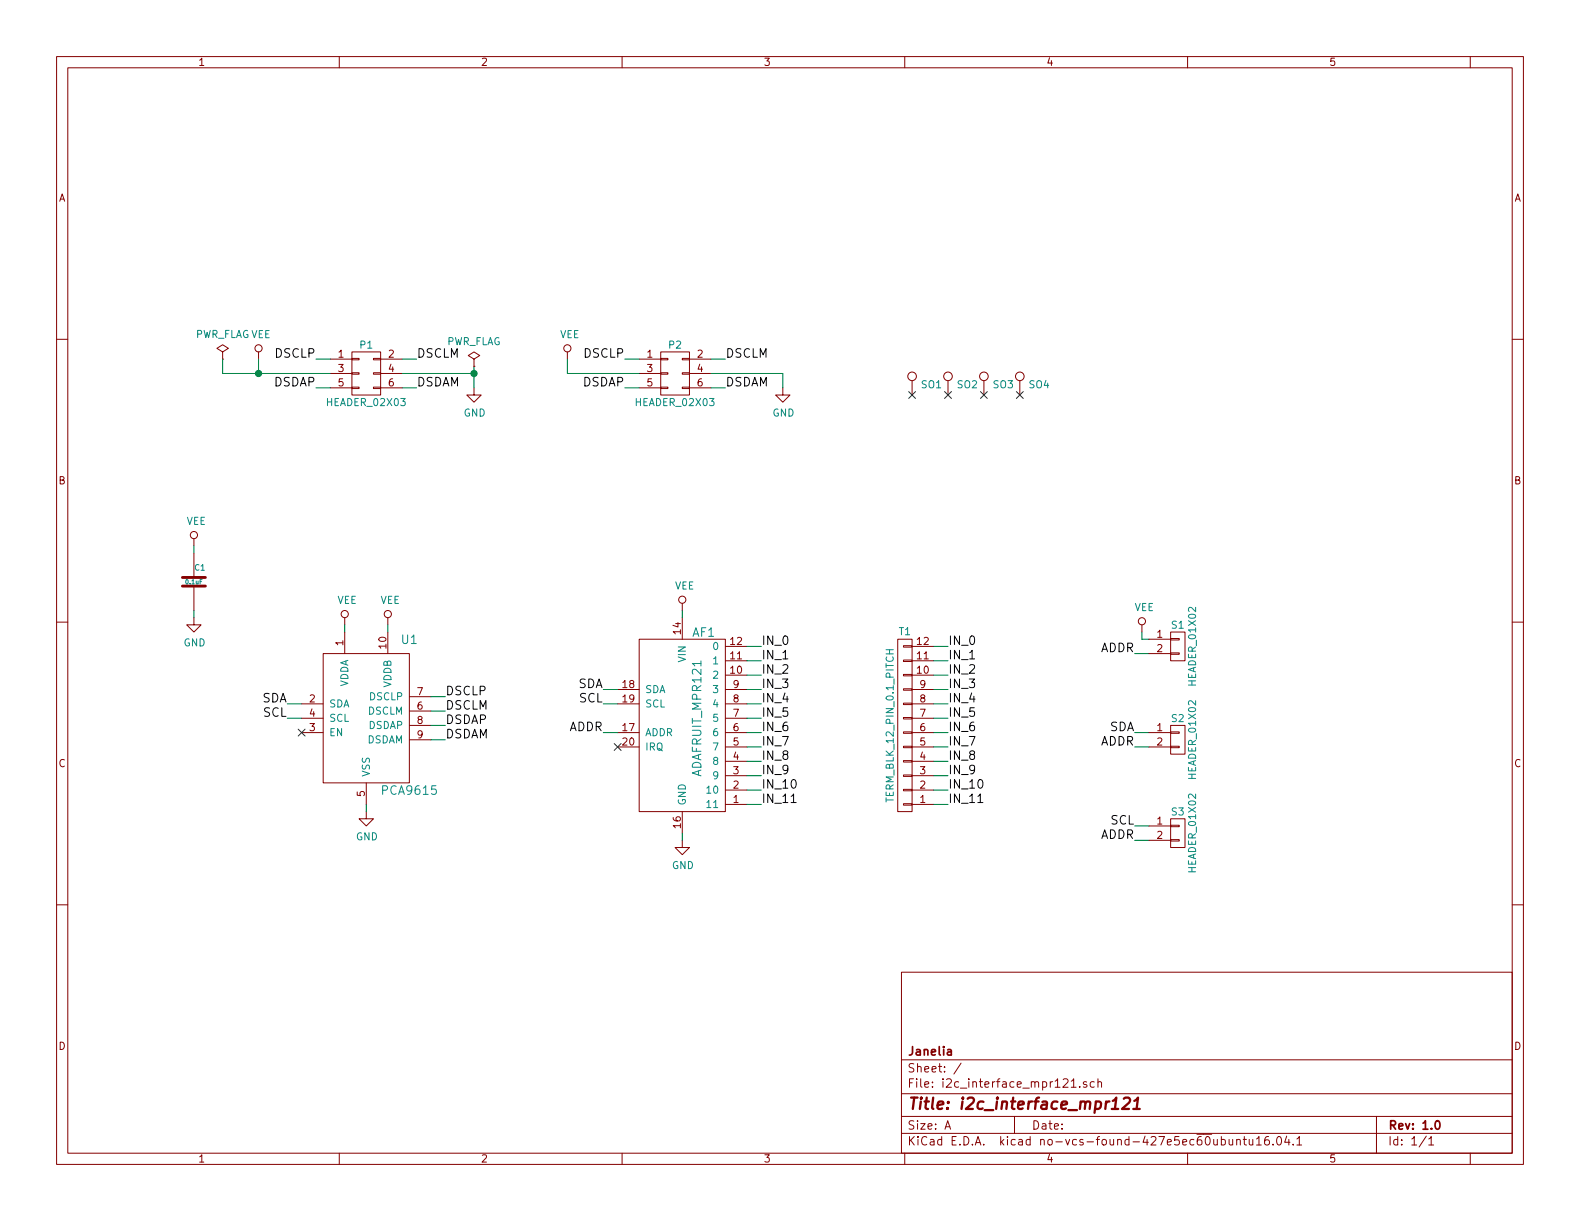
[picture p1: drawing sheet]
EESchema Schematic File Version 4
EELAYER 26 0
EELAYER END
$Descr A 11000 8500
encoding utf-8
Sheet 1 1
Title "i2c_interface_mpr121"
Date ""
Rev "1.0"
Comp "Janelia"
Comment1 ""
Comment2 ""
Comment3 ""
Comment4 ""
$EndDescr
$Comp
L i2c_interface_mpr121:HEADER_02X03 P1
U 1 1
P 2550 2600
F 0 "P1" H 2550 2800 50  0000 C CNN
F 1 "HEADER_02X03" H 2550 2400 50  0000 C CNN
F 2 "i2c_interface_mpr121:HEADER_02x03" H 2550 1400 60  0001 C CNN
F 3 "" H 2550 1400 60  0000 C CNN
F 4 "digikey" H 2650 3000 60  0001 C CNN "Vendor"
F 5 "732-5394-ND" H 2750 3100 60  0001 C CNN "PartNumber"
F 6 "CONN HEADER 6POS 2.54" H 2850 3200 60  0001 C CNN "Description"
	1    2550 2600
	1    0    0    -1  
$EndComp
$Comp
L i2c_interface_mpr121:STANDOFF_M2.5x0.45x8 SO1
U 1 1
P 6350 2750
F 0 "SO1" H 6408 2824 50  0000 L CNN
F 1 "STANDOFF_M2.5x0.45x8" H 6350 2950 50  0001 C CNN
F 2 "i2c_interface_mpr121:MOUNTING_HOLE_M2.5" H 6550 2750 50  0001 C CNN
F 3 "" H 6550 2750 50  0000 C CNN
F 4 "digikey" H 6450 3120 60  0001 C CNN "Vendor"
F 5 "36-24422-ND" H 6550 3220 60  0001 C CNN "PartNumber"
F 6 "HEX STANDOFF M2.5 ALUMINUM 8MM" H 6650 3320 60  0001 C CNN "Description"
	1    6350 2750
	1    0    0    -1  
$EndComp
NoConn ~ 6350 2750
$Comp
L i2c_interface_mpr121:STANDOFF_M2.5x0.45x8 SO2
U 1 1
P 6600 2750
F 0 "SO2" H 6658 2824 50  0000 L CNN
F 1 "STANDOFF_M2.5x0.45x8" H 6600 2950 50  0001 C CNN
F 2 "i2c_interface_mpr121:MOUNTING_HOLE_M2.5" H 6800 2750 50  0001 C CNN
F 3 "" H 6800 2750 50  0000 C CNN
F 4 "digikey" H 6700 3120 60  0001 C CNN "Vendor"
F 5 "36-24422-ND" H 6800 3220 60  0001 C CNN "PartNumber"
F 6 "HEX STANDOFF M2.5 ALUMINUM 8MM" H 6900 3320 60  0001 C CNN "Description"
	1    6600 2750
	1    0    0    -1  
$EndComp
NoConn ~ 6600 2750
$Comp
L i2c_interface_mpr121:STANDOFF_M2.5x0.45x8 SO3
U 1 1
P 6850 2750
F 0 "SO3" H 6908 2824 50  0000 L CNN
F 1 "STANDOFF_M2.5x0.45x8" H 6850 2950 50  0001 C CNN
F 2 "i2c_interface_mpr121:MOUNTING_HOLE_M2.5" H 7050 2750 50  0001 C CNN
F 3 "" H 7050 2750 50  0000 C CNN
F 4 "digikey" H 6950 3120 60  0001 C CNN "Vendor"
F 5 "36-24422-ND" H 7050 3220 60  0001 C CNN "PartNumber"
F 6 "HEX STANDOFF M2.5 ALUMINUM 8MM" H 7150 3320 60  0001 C CNN "Description"
	1    6850 2750
	1    0    0    -1  
$EndComp
NoConn ~ 6850 2750
$Comp
L i2c_interface_mpr121:STANDOFF_M2.5x0.45x8 SO4
U 1 1
P 7100 2750
F 0 "SO4" H 7158 2824 50  0000 L CNN
F 1 "STANDOFF_M2.5x0.45x8" H 7100 2950 50  0001 C CNN
F 2 "i2c_interface_mpr121:MOUNTING_HOLE_M2.5" H 7300 2750 50  0001 C CNN
F 3 "" H 7300 2750 50  0000 C CNN
F 4 "digikey" H 7200 3120 60  0001 C CNN "Vendor"
F 5 "36-24422-ND" H 7300 3220 60  0001 C CNN "PartNumber"
F 6 "HEX STANDOFF M2.5 ALUMINUM 8MM" H 7400 3320 60  0001 C CNN "Description"
	1    7100 2750
	1    0    0    -1  
$EndComp
NoConn ~ 7100 2750
$Comp
L i2c_interface_mpr121:ADAFRUIT_MPR121 AF1
U 1 1
P 4750 5000
F 0 "AF1" H 4900 5600 60  0000 C CNN
F 1 "ADAFRUIT_MPR121" V 4850 5000 60  0000 C CNN
F 2 "i2c_interface_mpr121:ADAFRUIT_MPR121" H 4800 5500 60  0001 C CNN
F 3 "" H 4750 5000 60  0001 C CNN
F 4 "digikey" H 5000 5700 60  0001 C CNN "Vendor"
F 5 "1528-1038-ND" H 5100 5800 60  0001 C CNN "PartNumber"
F 6 "MPR121 TOUCH SENSE 12-KEY" H 5200 5900 60  0001 C CNN "Description"
	1    4750 5000
	1    0    0    -1  
$EndComp
Wire Wire Line
	2300 2500 2200 2500
Wire Wire Line
	2300 2700 2200 2700
Wire Wire Line
	2800 2500 2900 2500
Wire Wire Line
	2800 2700 2900 2700
Text Label 2200 2500 2    60   ~ 0
DSCLP
Text Label 2200 2700 2    60   ~ 0
DSDAP
Text Label 2900 2500 0    60   ~ 0
DSCLM
Text Label 2900 2700 0    60   ~ 0
DSDAM
$Comp
L power:VEE #PWR01
U 1 1
P 1800 2500
F 0 "#PWR01" H 1800 2350 50  0001 C CNN
F 1 "VEE" H 1817 2673 50  0000 C CNN
F 2 "" H 1800 2500 50  0001 C CNN
F 3 "" H 1800 2500 50  0001 C CNN
	1    1800 2500
	1    0    0    -1  
$EndComp
$Comp
L power:GND #PWR02
U 1 1
P 3300 2700
F 0 "#PWR02" H 3300 2450 50  0001 C CNN
F 1 "GND" H 3305 2527 50  0000 C CNN
F 2 "" H 3300 2700 50  0001 C CNN
F 3 "" H 3300 2700 50  0001 C CNN
	1    3300 2700
	1    0    0    -1  
$EndComp
Wire Wire Line
	1800 2500 1800 2600
Wire Wire Line
	1550 2600 1800 2600
Wire Wire Line
	2800 2600 3300 2600
Wire Wire Line
	3300 2550 3300 2600
$Comp
L i2c_interface_mpr121:HEADER_02X03 P2
U 1 1
P 4700 2600
F 0 "P2" H 4700 2800 50  0000 C CNN
F 1 "HEADER_02X03" H 4700 2400 50  0000 C CNN
F 2 "i2c_interface_mpr121:HEADER_02x03" H 4700 1400 60  0001 C CNN
F 3 "" H 4700 1400 60  0000 C CNN
F 4 "digikey" H 4800 3000 60  0001 C CNN "Vendor"
F 5 "732-5394-ND" H 4900 3100 60  0001 C CNN "PartNumber"
F 6 "CONN HEADER 6POS 2.54" H 5000 3200 60  0001 C CNN "Description"
	1    4700 2600
	1    0    0    -1  
$EndComp
Wire Wire Line
	4450 2500 4350 2500
Wire Wire Line
	4450 2700 4350 2700
Wire Wire Line
	4950 2500 5050 2500
Wire Wire Line
	4950 2700 5050 2700
Text Label 4350 2500 2    60   ~ 0
DSCLP
Text Label 4350 2700 2    60   ~ 0
DSDAP
Text Label 5050 2500 0    60   ~ 0
DSCLM
Text Label 5050 2700 0    60   ~ 0
DSDAM
$Comp
L power:VEE #PWR03
U 1 1
P 3950 2500
F 0 "#PWR03" H 3950 2350 50  0001 C CNN
F 1 "VEE" H 3967 2673 50  0000 C CNN
F 2 "" H 3950 2500 50  0001 C CNN
F 3 "" H 3950 2500 50  0001 C CNN
	1    3950 2500
	1    0    0    -1  
$EndComp
$Comp
L power:GND #PWR04
U 1 1
P 5450 2700
F 0 "#PWR04" H 5450 2450 50  0001 C CNN
F 1 "GND" H 5455 2527 50  0000 C CNN
F 2 "" H 5450 2700 50  0001 C CNN
F 3 "" H 5450 2700 50  0001 C CNN
	1    5450 2700
	1    0    0    -1  
$EndComp
Wire Wire Line
	3950 2500 3950 2600
Wire Wire Line
	3950 2600 4450 2600
Wire Wire Line
	4950 2600 5450 2600
Wire Wire Line
	5450 2600 5450 2700
$Comp
L power:PWR_FLAG #FLG01
U 1 1
P 1550 2500
F 0 "#FLG01" H 1550 2575 50  0001 C CNN
F 1 "PWR_FLAG" H 1550 2674 50  0000 C CNN
F 2 "" H 1550 2500 50  0001 C CNN
F 3 "" H 1550 2500 50  0001 C CNN
	1    1550 2500
	1    0    0    -1  
$EndComp
Wire Wire Line
	1550 2500 1550 2600
Connection ~ 1800 2600
$Comp
L power:PWR_FLAG #FLG02
U 1 1
P 3300 2550
F 0 "#FLG02" H 3300 2625 50  0001 C CNN
F 1 "PWR_FLAG" H 3300 2724 50  0000 C CNN
F 2 "" H 3300 2550 50  0001 C CNN
F 3 "" H 3300 2550 50  0001 C CNN
	1    3300 2550
	1    0    0    -1  
$EndComp
Connection ~ 3300 2600
$Comp
L power:VEE #PWR05
U 1 1
P 4750 4250
F 0 "#PWR05" H 4750 4100 50  0001 C CNN
F 1 "VEE" H 4767 4423 50  0000 C CNN
F 2 "" H 4750 4250 50  0001 C CNN
F 3 "" H 4750 4250 50  0001 C CNN
	1    4750 4250
	1    0    0    -1  
$EndComp
$Comp
L power:GND #PWR06
U 1 1
P 4750 5850
F 0 "#PWR06" H 4750 5600 50  0001 C CNN
F 1 "GND" H 4755 5677 50  0000 C CNN
F 2 "" H 4750 5850 50  0001 C CNN
F 3 "" H 4750 5850 50  0001 C CNN
	1    4750 5850
	1    0    0    -1  
$EndComp
Wire Wire Line
	4750 4300 4750 4250
Wire Wire Line
	4750 5800 4750 5850
NoConn ~ 4300 5200
$Comp
L i2c_interface_mpr121:PCA9615 U1
U 1 1
P 2550 5000
F 0 "U1" H 2850 5550 60  0000 C CNN
F 1 "PCA9615" H 2850 4500 60  0000 C CNN
F 2 "i2c_interface_mpr121:TSSOP10" H 2750 5400 60  0001 C CNN
F 3 "" H 2550 5000 60  0001 C CNN
F 4 "digikey" H 2950 5600 60  0001 C CNN "Vendor"
F 5 "568-11484-1-ND" H 3050 5700 60  0001 C CNN "PartNumber"
F 6 "IC REDRIVER I2C 2CH 10TSSOP" H 3150 5800 60  0001 C CNN "Description"
	1    2550 5000
	1    0    0    -1  
$EndComp
$Comp
L power:GND #PWR07
U 1 1
P 2550 5650
F 0 "#PWR07" H 2550 5400 50  0001 C CNN
F 1 "GND" H 2555 5477 50  0000 C CNN
F 2 "" H 2550 5650 50  0001 C CNN
F 3 "" H 2550 5650 50  0001 C CNN
	1    2550 5650
	1    0    0    -1  
$EndComp
$Comp
L power:VEE #PWR08
U 1 1
P 2400 4350
F 0 "#PWR08" H 2400 4200 50  0001 C CNN
F 1 "VEE" H 2417 4523 50  0000 C CNN
F 2 "" H 2400 4350 50  0001 C CNN
F 3 "" H 2400 4350 50  0001 C CNN
	1    2400 4350
	1    0    0    -1  
$EndComp
$Comp
L power:VEE #PWR09
U 1 1
P 2700 4350
F 0 "#PWR09" H 2700 4200 50  0001 C CNN
F 1 "VEE" H 2717 4523 50  0000 C CNN
F 2 "" H 2700 4350 50  0001 C CNN
F 3 "" H 2700 4350 50  0001 C CNN
	1    2700 4350
	1    0    0    -1  
$EndComp
Wire Wire Line
	2400 4350 2400 4400
Wire Wire Line
	2700 4350 2700 4400
NoConn ~ 2100 5100
Wire Wire Line
	2550 5600 2550 5650
Wire Wire Line
	3000 4850 3100 4850
Wire Wire Line
	3000 4950 3100 4950
Wire Wire Line
	3000 5050 3100 5050
Wire Wire Line
	3000 5150 3100 5150
Wire Wire Line
	2100 4900 2000 4900
Wire Wire Line
	2100 5000 2000 5000
Wire Wire Line
	4300 4800 4200 4800
Wire Wire Line
	4300 4900 4200 4900
Text Label 4200 4800 2    60   ~ 0
SDA
Text Label 2000 4900 2    60   ~ 0
SDA
Text Label 4200 4900 2    60   ~ 0
SCL
Text Label 2000 5000 2    60   ~ 0
SCL
Text Label 3100 4950 0    60   ~ 0
DSCLM
Text Label 3100 5150 0    60   ~ 0
DSDAM
Text Label 3100 5050 0    60   ~ 0
DSDAP
Text Label 3100 4850 0    60   ~ 0
DSCLP
$Comp
L i2c_interface_mpr121:0.1uF C1
U 1 1
P 1350 4050
F 0 "C1" H 1350 4150 40  0000 L CNN
F 1 "0.1uF" H 1350 4050 30  0000 C CNN
F 2 "i2c_interface_mpr121:SM1210" H 1388 3900 30  0001 C CNN
F 3 "" H 1350 4050 60  0000 C CNN
F 4 "digikey" H 1450 4250 60  0001 C CNN "Vendor"
F 5 "399-13229-1-ND" H 1550 4350 60  0001 C CNN "PartNumber"
F 6 "CAP CER 0.1UF 50V 10% X7R 1210" H 1650 4450 60  0001 C CNN "Description"
	1    1350 4050
	1    0    0    -1  
$EndComp
$Comp
L power:VEE #PWR010
U 1 1
P 1350 3800
F 0 "#PWR010" H 1350 3650 50  0001 C CNN
F 1 "VEE" H 1367 3973 50  0000 C CNN
F 2 "" H 1350 3800 50  0001 C CNN
F 3 "" H 1350 3800 50  0001 C CNN
	1    1350 3800
	1    0    0    -1  
$EndComp
$Comp
L power:GND #PWR011
U 1 1
P 1350 4300
F 0 "#PWR011" H 1350 4050 50  0001 C CNN
F 1 "GND" H 1355 4127 50  0000 C CNN
F 2 "" H 1350 4300 50  0001 C CNN
F 3 "" H 1350 4300 50  0001 C CNN
	1    1350 4300
	1    0    0    -1  
$EndComp
Wire Wire Line
	1350 3850 1350 3800
Wire Wire Line
	1350 4250 1350 4300
Wire Wire Line
	5200 4500 5300 4500
Wire Wire Line
	5200 4600 5300 4600
Wire Wire Line
	5200 4700 5300 4700
Wire Wire Line
	5200 4800 5300 4800
Wire Wire Line
	5200 4900 5300 4900
Wire Wire Line
	5200 5000 5300 5000
Wire Wire Line
	5200 5100 5300 5100
Wire Wire Line
	5200 5200 5300 5200
Wire Wire Line
	5200 5300 5300 5300
Wire Wire Line
	5200 5400 5300 5400
Wire Wire Line
	5200 5500 5300 5500
Wire Wire Line
	5200 5600 5300 5600
Text Label 5300 4500 0    60   ~ 0
IN_0
Text Label 5300 4600 0    60   ~ 0
IN_1
Text Label 5300 4700 0    60   ~ 0
IN_2
Text Label 5300 4800 0    60   ~ 0
IN_3
Text Label 5300 4900 0    60   ~ 0
IN_4
Text Label 5300 5000 0    60   ~ 0
IN_5
Text Label 5300 5100 0    60   ~ 0
IN_6
Text Label 5300 5200 0    60   ~ 0
IN_7
Text Label 5300 5300 0    60   ~ 0
IN_8
Text Label 5300 5400 0    60   ~ 0
IN_9
Text Label 5300 5500 0    60   ~ 0
IN_10
Text Label 5300 5600 0    60   ~ 0
IN_11
$Comp
L i2c_interface_mpr121:TERM_BLK_12_PIN_0.1_PITCH T1
U 1 1
P 6300 5050
F 0 "T1" H 6300 4400 50  0000 C CNN
F 1 "TERM_BLK_12_PIN_0.1_PITCH" V 6400 5050 50  0000 C CNN
F 2 "i2c_interface_mpr121:TERM_BLK_12_PIN_0.1_PITCH" H 6200 5200 50  0001 C CNN
F 3 "" H 6300 5050 50  0000 C CNN
F 4 "digikey" H 6400 5400 60  0001 C CNN "Vendor"
F 5 " ED10568-ND" H 6500 5500 60  0001 C CNN "PartNumber"
F 6 "CONN TERM BLOCK 2.54MM 12POS PCB" H 6600 5600 60  0001 C CNN "Description"
	1    6300 5050
	-1   0    0    1   
$EndComp
Wire Wire Line
	6500 4500 6600 4500
Wire Wire Line
	6500 4600 6600 4600
Wire Wire Line
	6500 4700 6600 4700
Wire Wire Line
	6500 4800 6600 4800
Wire Wire Line
	6500 4900 6600 4900
Wire Wire Line
	6500 5000 6600 5000
Wire Wire Line
	6500 5100 6600 5100
Wire Wire Line
	6500 5200 6600 5200
Wire Wire Line
	6500 5300 6600 5300
Wire Wire Line
	6500 5400 6600 5400
Wire Wire Line
	6500 5500 6600 5500
Wire Wire Line
	6500 5600 6600 5600
Text Label 6600 4500 0    60   ~ 0
IN_0
Text Label 6600 4600 0    60   ~ 0
IN_1
Text Label 6600 4700 0    60   ~ 0
IN_2
Text Label 6600 4800 0    60   ~ 0
IN_3
Text Label 6600 4900 0    60   ~ 0
IN_4
Text Label 6600 5000 0    60   ~ 0
IN_5
Text Label 6600 5100 0    60   ~ 0
IN_6
Text Label 6600 5200 0    60   ~ 0
IN_7
Text Label 6600 5300 0    60   ~ 0
IN_8
Text Label 6600 5400 0    60   ~ 0
IN_9
Text Label 6600 5500 0    60   ~ 0
IN_10
Text Label 6600 5600 0    60   ~ 0
IN_11
Wire Wire Line
	4300 5100 4200 5100
Text Label 4200 5100 2    60   ~ 0
ADDR
Wire Wire Line
	8000 4550 7900 4550
Text Label 7900 4550 2    60   ~ 0
ADDR
Wire Wire Line
	8000 5200 7900 5200
Text Label 7900 5200 2    60   ~ 0
ADDR
Wire Wire Line
	8000 5850 7900 5850
Text Label 7900 5850 2    60   ~ 0
ADDR
$Comp
L power:VEE #PWR012
U 1 1
P 7950 4400
F 0 "#PWR012" H 7950 4250 50  0001 C CNN
F 1 "VEE" H 7967 4573 50  0000 C CNN
F 2 "" H 7950 4400 50  0001 C CNN
F 3 "" H 7950 4400 50  0001 C CNN
	1    7950 4400
	1    0    0    -1  
$EndComp
Wire Wire Line
	7950 4400 7950 4450
Wire Wire Line
	7950 4450 8000 4450
Wire Wire Line
	8000 5100 7900 5100
Wire Wire Line
	8000 5750 7900 5750
Text Label 7900 5100 2    60   ~ 0
SDA
Text Label 7900 5750 2    60   ~ 0
SCL
$Comp
L i2c_interface_mpr121:HEADER_01X02 S1
U 1 1
P 8200 4500
F 0 "S1" H 8200 4650 50  0000 C CNN
F 1 "HEADER_01X02" V 8300 4500 50  0000 C CNN
F 2 "i2c_interface_mpr121:HEADER_01x02" H 8100 4550 60  0001 C CNN
F 3 "" H 8200 4500 60  0000 C CNN
F 4 "digikey" H 8300 4750 60  0001 C CNN "Vendor"
F 5 "609-3500-ND" H 8400 4850 60  0001 C CNN "PartNumber"
F 6 "CONN HEADER 2POS .100 VERT GOLD" H 8500 4950 60  0001 C CNN "Description"
	1    8200 4500
	1    0    0    -1  
$EndComp
$Comp
L i2c_interface_mpr121:HEADER_01X02 S2
U 1 1
P 8200 5150
F 0 "S2" H 8200 5300 50  0000 C CNN
F 1 "HEADER_01X02" V 8300 5150 50  0000 C CNN
F 2 "i2c_interface_mpr121:HEADER_01x02" H 8100 5200 60  0001 C CNN
F 3 "" H 8200 5150 60  0000 C CNN
F 4 "digikey" H 8300 5400 60  0001 C CNN "Vendor"
F 5 "609-3500-ND" H 8400 5500 60  0001 C CNN "PartNumber"
F 6 "CONN HEADER 2POS .100 VERT GOLD" H 8500 5600 60  0001 C CNN "Description"
	1    8200 5150
	1    0    0    -1  
$EndComp
$Comp
L i2c_interface_mpr121:HEADER_01X02 S3
U 1 1
P 8200 5800
F 0 "S3" H 8200 5950 50  0000 C CNN
F 1 "HEADER_01X02" V 8300 5800 50  0000 C CNN
F 2 "i2c_interface_mpr121:HEADER_01x02" H 8100 5850 60  0001 C CNN
F 3 "" H 8200 5800 60  0000 C CNN
F 4 "digikey" H 8300 6050 60  0001 C CNN "Vendor"
F 5 "609-3500-ND" H 8400 6150 60  0001 C CNN "PartNumber"
F 6 "CONN HEADER 2POS .100 VERT GOLD" H 8500 6250 60  0001 C CNN "Description"
	1    8200 5800
	1    0    0    -1  
$EndComp
Wire Wire Line
	1800 2600 2300 2600
Wire Wire Line
	3300 2600 3300 2700
$EndSCHEMATC
